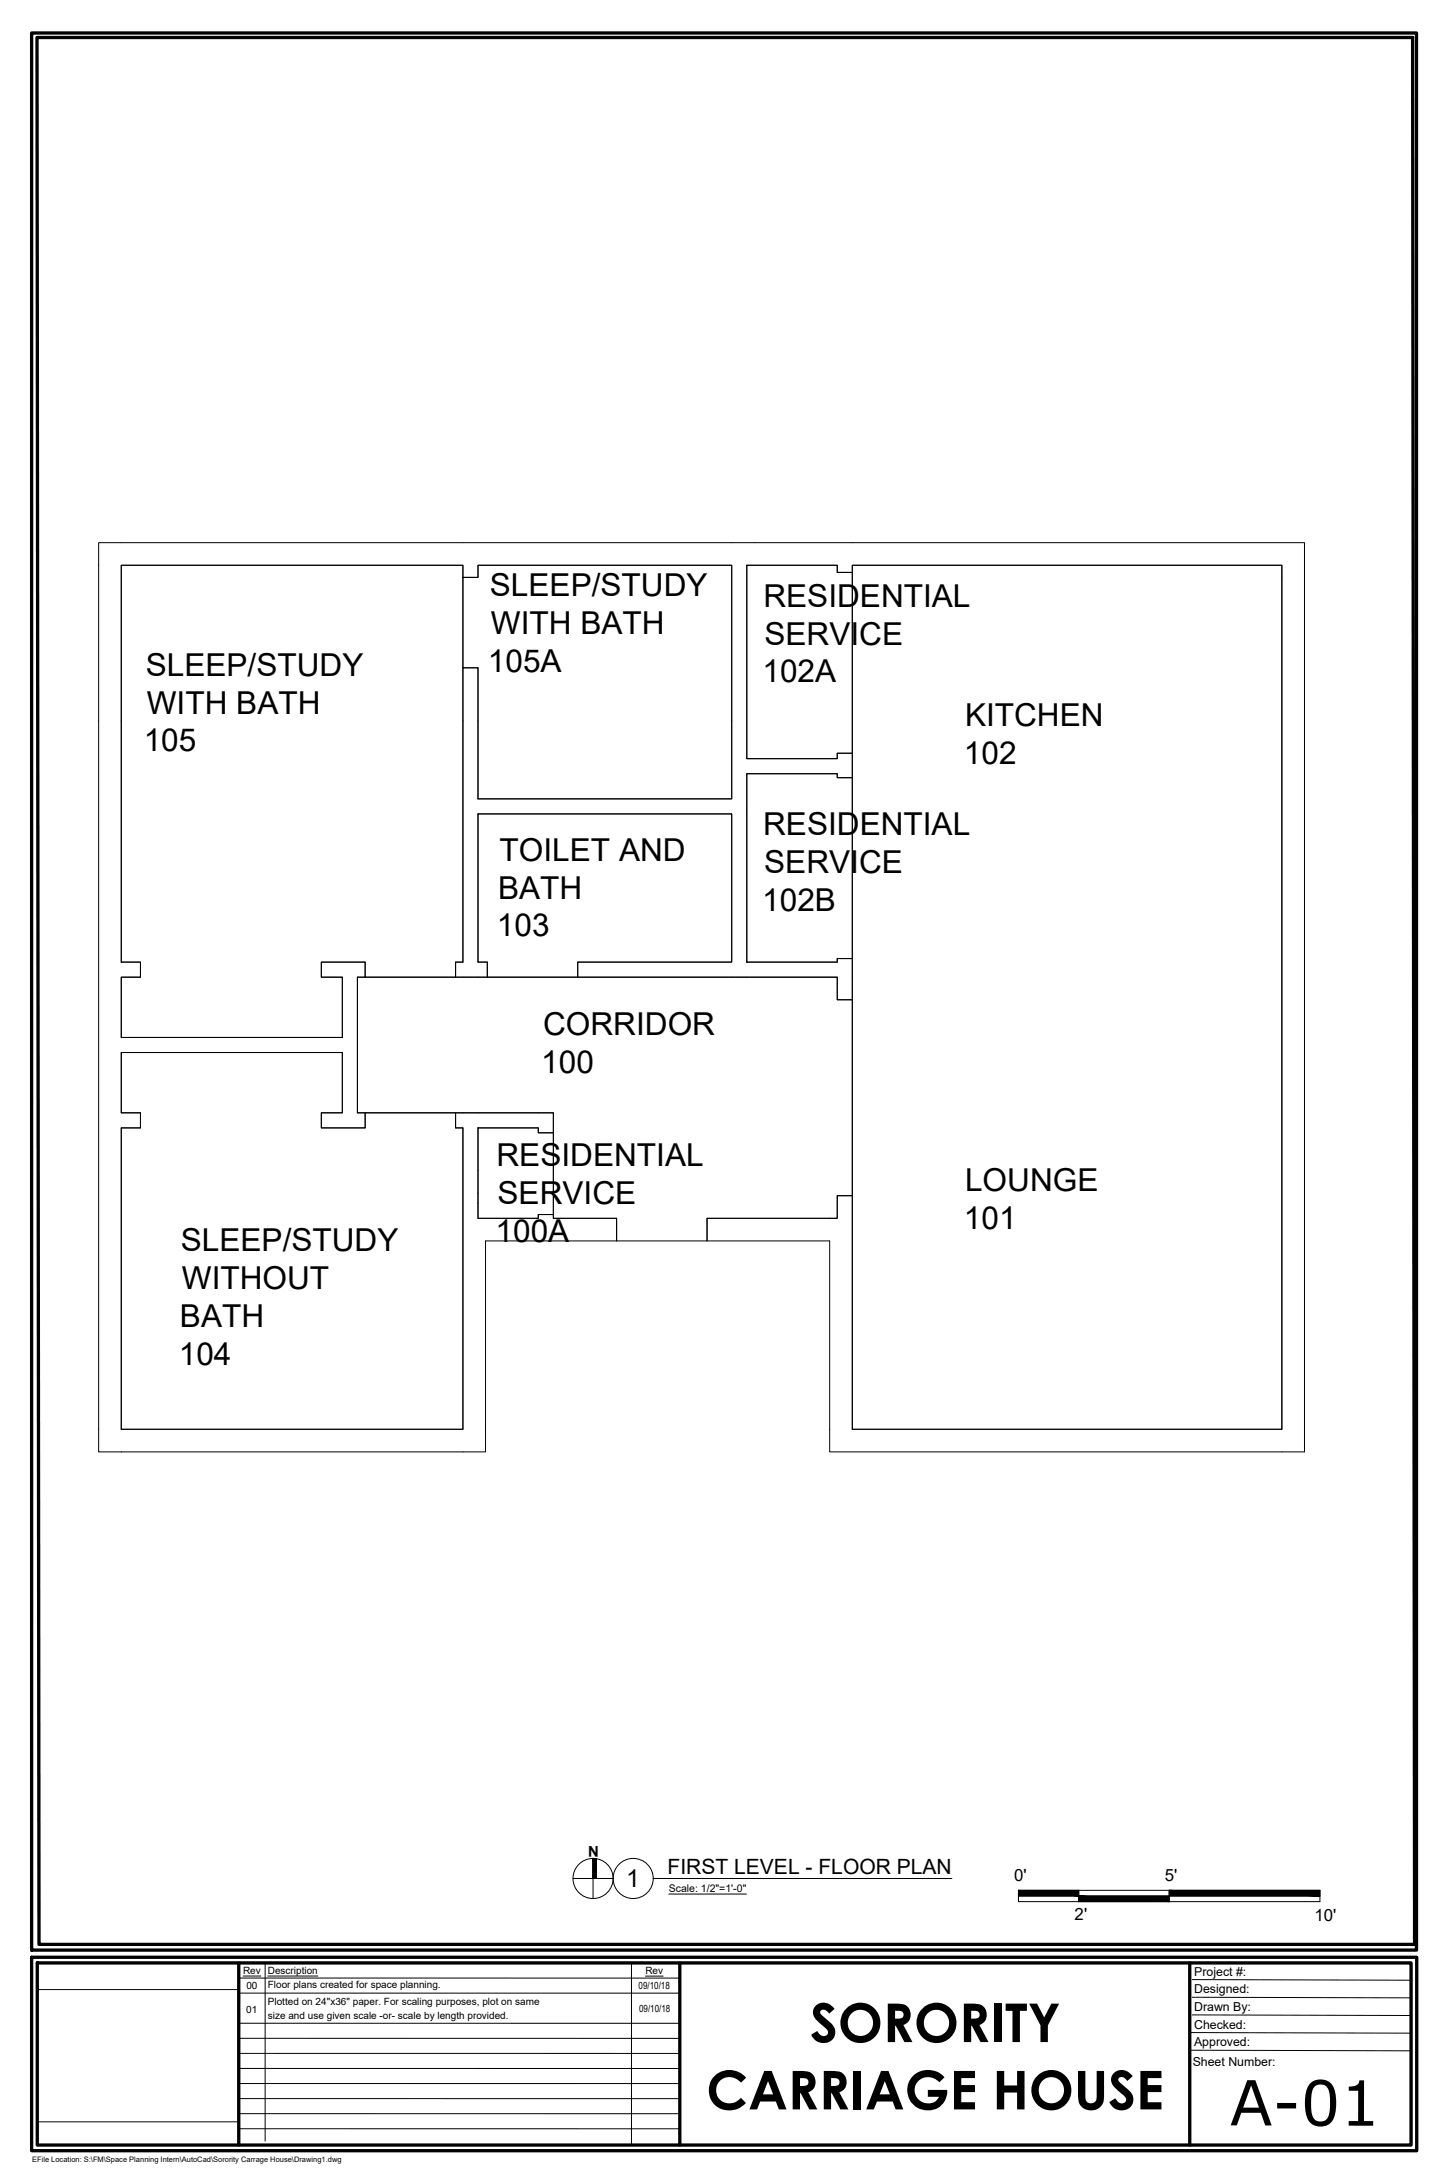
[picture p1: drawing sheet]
<svg xmlns="http://www.w3.org/2000/svg" width="610mm" height="914mm" viewBox="0 0 610 914" stroke-linecap="round" stroke-linejoin="round" font-family="sans-serif">
<!-- layer: 0 -->
<g fill="none" stroke="#000" stroke-width=".42">
<path d="M51.1 238.2h143.9v167.2h-3.1v6.4h-38.1v-6.4h-18.4v6.4h8.8v25.4h-93.1v-25.4h8.1v-6.4h-8.1zM314.6 238.2h38.1v3h6.4v76.2h-6.4v2.3h-38.1zM314.6 238.2h38.1v3h6.4v-3h180.9v364.1h-180.9M314.6 238.2v81.5h38.1v-2.3h6.4v10.3h-6.4v-1.7h-38.1v79.4M359.1 238.2h180.9v364.1h-180.9zM195 243.3h6.4v-5.1h106.9v98.4h-106.9v-55.2h-6.4zM201.4 336.6v-55.2h-6.4v124h-3.1v6.4h13.4v-6.4h-3.9v-62.4M201.4 336.6h106.9v-98.4h-106.9v5.1h-6.4v-5.1h-143.9v167.2M314.6 326h38.1v1.7h6.4v76.2h-6.4v1.5h-38.1zM201.4 343h106.9v62.4h-64.9v6.4h109.3v9.5h6.4v-17.4h-6.4v1.5h-38.1M201.4 343h106.9v62.4h-64.9v6.4h-38.1v-6.4h-3.9zM51.1 405.4h8.1v6.4h-8.1v25.4h93.1v-25.4h-8.8v-6.4h18.4v6.4h-3.2"/>
<path d="M150.6 411.8h202.1v9.5h6.4v82.6h-6.4v9.5h-54.8v9.5h-38.1v-9.5h-26.7v-44.5h-82.5zM150.6 411.8v57.1h3.2v6.4h-18.4v-6.4h8.8v-25.4h-93.1v25.4h8.1v6.4h-8.1v127M51.1 443.5h93.1v25.4h-8.8v6.4h18.4v-6.4h38.1v6.4h3.1v127h-143.9v-127h8.1v-6.4h-8.1zM201.4 475.3v38.1h25.4v-1.6h6.3v1.6h26.7v9.5h-55.3v88.9h-162.9v-383.1h508v383.1h-200.1v-88.9h-51.6v-9.5h54.8v-9.5h6.4v98.4M201.4 475.3h25.4v2h6.3v34.5h-6.3v1.6h-25.4zM201.4 475.3h25.4v2h6.3v-8.4h-41.2v6.4h3.1v127h-143.9M241.4 791.6h16.9M251.2 783.2v8.4h-1.4v-8.5v16.9M275.2 791.6h7.1M429.1 796.6h127v4.7h-127zM429.1 798.9h127M454.5 796.6v4.7"/>
<path d="M492.6 796.6v4.7M15.7 838.4h84.7v55.7h-84.7z"/>
<circle cx="249.8" cy="791.6" r="8.5"/>
<circle cx="266.7" cy="791.6" r="8.5"/>
</g>
<!-- layer: G-ANNO-TTLB -->
<g fill="none" stroke="#000" stroke-width=".42">
<path d="M13.3 27.5v771.3M100.9 827.2h185.5M100.9 833.5h185.5M100.9 839.9h185.5M111.7 827.2v75M266 827.2v76.2M502.3 834.2l92.4 .2M100.9 852.6h185.5M100.9 858.9h185.5M501.2 856.5l93.4 .2M502.3 849l92.3 .3M502.3 841.6l92.3 .3"/>
<path d="M100.9 865.3h185.5M100.9 871.6h185.5M100.9 878h185.5M501.8 863.9l92.8 .3M100.9 884.3h185.5M100.9 890.7h185.5M100.9 897h185.5"/>
</g>
<path d="M13.3 13.9h583.5v807.8h-583.5zM15.6 15.8h579.5l.8 803.5h-579.5zM13.3 824.8h583.5v81.5h-583.5zM15.7 827.1h578.8v76.8h-578.8zM286.4 827.2v76.7M501.2 827.1v76.8" fill="none" stroke="#000" stroke-width="1.4"/>
<!-- layer: LIGHTING -->
<path d="M100.6 827.2v76.7" fill="none" stroke="#000" stroke-width="1.4"/>
<!-- layer: G-ANNO-TEXT -->
<path d="M281.2 791.6h119.8M281.7 798.1h32.8M102.4 832.7h7.5M112.8 832.7h21.1M271.9 832.7h7.5" fill="none" stroke="#000" stroke-width=".42"/>
<!-- layer: 0 -->
<g fill="#000" stroke="#000" stroke-width=".42">
<path d="M249.8 783.1h.5z"/>
<path d="M249.8 783.1l1 .1zM249.8 783.1l1 .1z"/>
<path d="M249.8 783.2h1.4zM249.8 783.2h1.4z"/>
<path d="M249.8 783.2l1.4 8.4v-8.4zM249.8 783.2l1.4 8.4h-1.4z"/>
<path d="M429.1 796.6l25.4 2.3v-2.3zM429.1 796.6l25.4 2.3h-25.4z"/>
<path d="M454.5 798.9l38.1 2.4v-2.4zM454.5 798.9l38.1 2.4h-38.1z"/>
<path d="M492.6 796.6l63.5 2.3v-2.3zM492.6 796.6l63.5 2.3h-63.5z"/>
</g>
<text font-size="26.2" x="518.1" y="895.6">A-01</text>
<g font-size="22.6">
<text x="341.3" y="860.5">SORORITY</text>
<text x="297.6" y="888.9">CARRIAGE HOUSE</text>
</g>
<g font-size="13.3">
<text x="206.4" y="251.3">SLEEP/STUDY</text>
<text x="321.6" y="255.6">RESIDENTIAL</text>
<text x="206.8" y="267.2">WITH BATH</text>
<text x="322.1" y="271.7">SERVICE</text>
<text x="61.4" y="284.9">SLEEP/STUDY</text>
<text x="205.5" y="283.1">105A</text>
<text x="321.2" y="287.6">102A</text>
<text x="61.8" y="300.7">WITH BATH</text>
<text x="406.6" y="305.8">KITCHEN</text>
<text x="60.6" y="316.6">105</text>
<text x="406.1" y="321.7">102</text>
<text x="321.5" y="351.8">RESIDENTIAL</text>
<text x="210.5" y="362.8">TOILET AND</text>
<text x="322" y="367.8">SERVICE</text>
<text x="209.8" y="378.7">BATH</text>
<text x="321.1" y="383.7">102B</text>
<text x="209.3" y="394.6">103</text>
<text x="228.8" y="436.3">CORRIDOR</text>
<text x="228" y="452.2">100</text>
<text x="209.2" y="491.3">RESIDENTIAL</text>
<text x="406.6" y="502">LOUNGE</text>
<text x="209.6" y="507.3">SERVICE</text>
<text x="406.1" y="517.9">101</text>
<text x="76.2" y="527.3">SLEEP/STUDY</text>
<text x="208.8" y="523.2">100A</text>
<text x="76.6" y="543.3">WITHOUT</text>
<text x="75.8" y="559.2">BATH</text>
<text x="75.3" y="575.1">104</text>
</g>
<text font-size="10.4" x="263.9" y="795.3">1</text>
<text font-size="8.9" x="281.2" y="789.7">FIRST LEVEL - FLOOR PLAN</text>
<g font-size="7.1">
<text x="427.2" y="792.6">0'</text>
<text x="490.7" y="792.6">5'</text>
<text x="452.7" y="809">2'</text>
<text x="553.7" y="809.3">10'</text>
</g>
<text font-size="6.3" x="252.3" y="777.7" transform="rotate(-180 252.3 777.7)">N</text>
<g font-size="5.2">
<text x="503.1" y="832.5">Project #:</text>
<text x="503.1" y="839.9">Designed:</text>
<text x="503.1" y="847.3">Drawn By:</text>
<text x="503.1" y="854.8">Checked:</text>
<text x="503" y="862.1">Approved:</text>
<text x="502.5" y="870.5">Sheet Number:</text>
</g>
<text font-size="4.4" x="281.7" y="797.2">Scale: 1/2&quot;=1'-0&quot;</text>
<g font-size="4.2">
<text x="102.4" y="831.8">Rev</text>
<text x="112.8" y="831.8">Description</text>
<text x="271.9" y="831.8">Rev</text>
<text x="103.8" y="838.1">00</text>
<text x="112.8" y="837.9">Floor plans created for space planning.</text>
<text x="269.1" y="838.2">09/10/18</text>
<text x="112.8" y="844.7">Plotted on 24&quot;x36&quot; paper. For scaling purposes, plot on same</text>
<text x="103.8" y="848.1">01</text>
<text x="112.8" y="851">size and use given scale -or- scale by length provided.</text>
<text x="269.3" y="847.8">09/10/18</text>
</g>
<text font-size="3.2" x="13.5" y="910.8">EFile Location: S:\FM\Space Planning Intern\AutoCad\Sorority Carrage House\Drawing1.dwg</text>
</svg>
